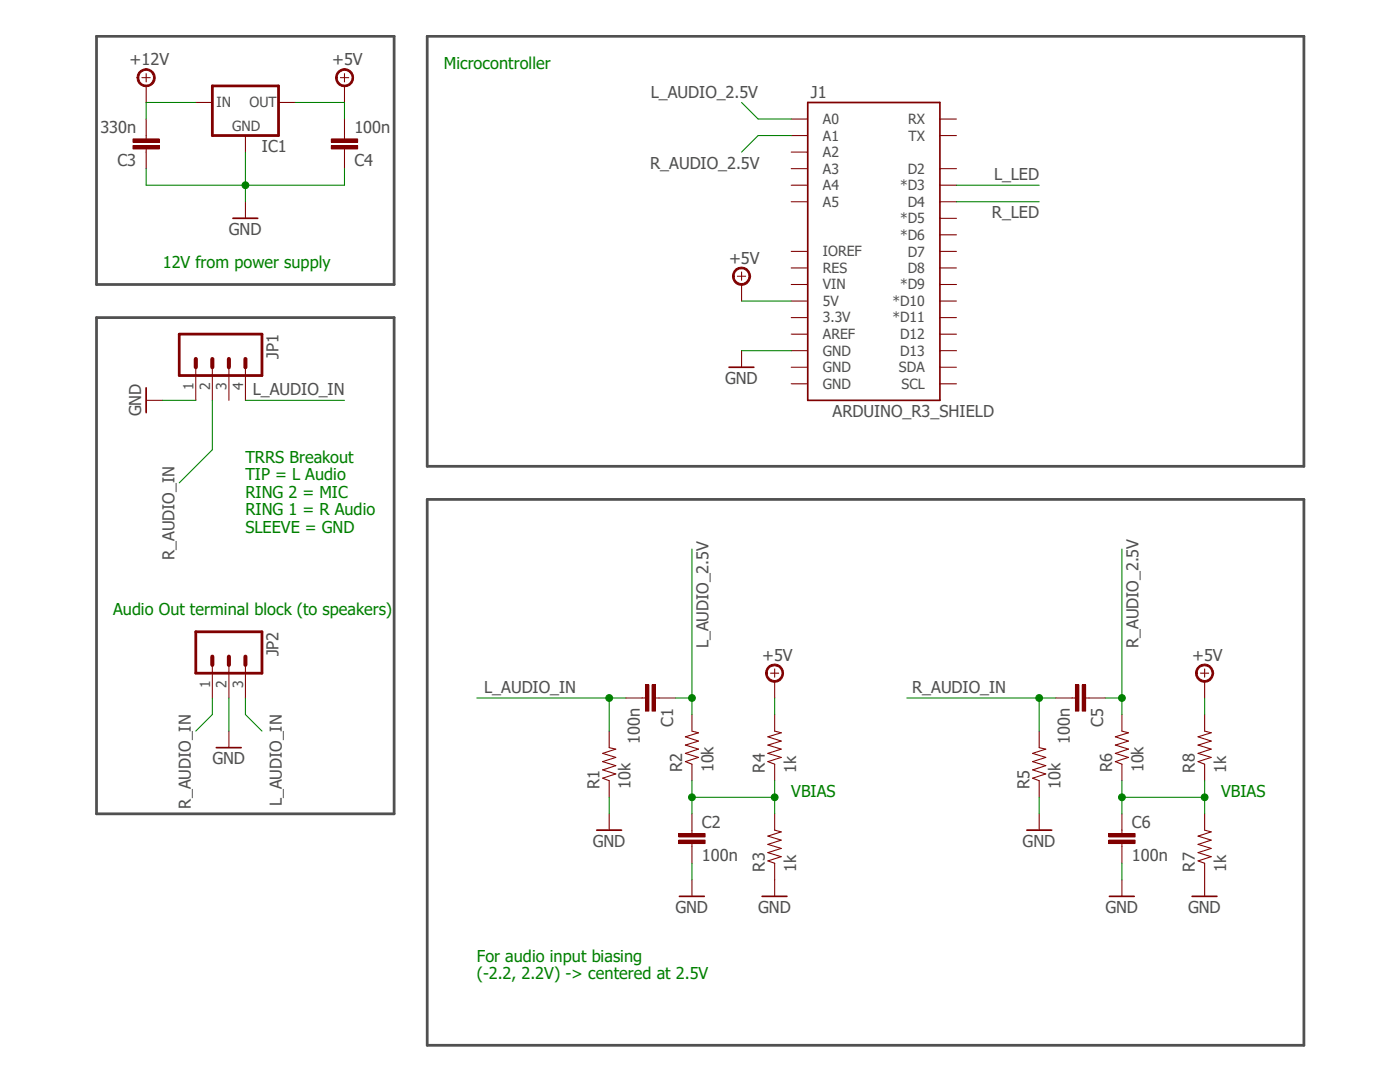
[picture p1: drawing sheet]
<?xml version="1.0" encoding="utf-8"?>
<!DOCTYPE eagle SYSTEM "eagle.dtd">
<eagle version="8.3.1">
<drawing>
<settings>
<setting alwaysvectorfont="no"/>
<setting verticaltext="up"/>
</settings>
<grid distance="0.1" unitdist="inch" unit="inch" style="lines" multiple="1" display="no" altdistance="0.01" altunitdist="inch" altunit="inch"/>
<schematic xreflabel="%F%N/%S.%C%R" xrefpart="/%S.%C%R">
<libraries>
<library name="Devices">
<symbols>
<symbol name="VOLTAGE_REGULATOR">
<wire x1="-5.08" y1="-5.08" x2="5.08" y2="-5.08" width="0.4064" layer="94"/>
<wire x1="5.08" y1="-5.08" x2="5.08" y2="2.54" width="0.4064" layer="94"/>
<wire x1="5.08" y1="2.54" x2="-5.08" y2="2.54" width="0.4064" layer="94"/>
<wire x1="-5.08" y1="2.54" x2="-5.08" y2="-5.08" width="0.4064" layer="94"/>
<pin name="GND" x="0" y="-7.62" visible="off" length="short" direction="in" rot="R90"/>
<pin name="IN" x="-7.62" y="0" visible="off" length="short" direction="in"/>
<pin name="OUT" x="7.62" y="0" visible="off" length="short" direction="out" rot="R180"/>
<text x="2.54" y="-7.62" size="1.778" layer="95">&gt;NAME</text>
<text x="2.54" y="-10.16" size="1.778" layer="96">&gt;VALUE</text>
<text x="-2.032" y="-4.318" size="1.524" layer="95">GND</text>
<text x="-4.445" y="-0.635" size="1.524" layer="95">IN</text>
<text x="0.635" y="-0.635" size="1.524" layer="95">OUT</text>
</symbol>
<symbol name="RESISTOR">
<wire x1="-2.54" y1="0" x2="-2.159" y2="1.016" width="0.1524" layer="94"/>
<wire x1="-2.159" y1="1.016" x2="-1.524" y2="-1.016" width="0.1524" layer="94"/>
<wire x1="-1.524" y1="-1.016" x2="-0.889" y2="1.016" width="0.1524" layer="94"/>
<wire x1="-0.889" y1="1.016" x2="-0.254" y2="-1.016" width="0.1524" layer="94"/>
<wire x1="-0.254" y1="-1.016" x2="0.381" y2="1.016" width="0.1524" layer="94"/>
<wire x1="0.381" y1="1.016" x2="1.016" y2="-1.016" width="0.1524" layer="94"/>
<wire x1="1.016" y1="-1.016" x2="1.651" y2="1.016" width="0.1524" layer="94"/>
<wire x1="1.651" y1="1.016" x2="2.286" y2="-1.016" width="0.1524" layer="94"/>
<wire x1="2.286" y1="-1.016" x2="2.54" y2="0" width="0.1524" layer="94"/>
<pin name="1" x="-5.08" y="0" visible="off" length="short" direction="pas" swaplevel="1"/>
<pin name="2" x="5.08" y="0" visible="off" length="short" direction="pas" swaplevel="1" rot="R180"/>
<text x="-3.81" y="1.4986" size="1.778" layer="95">&gt;NAME</text>
<text x="-3.81" y="-3.302" size="1.778" layer="96">&gt;VALUE</text>
</symbol>
<symbol name="CAP">
<wire x1="0" y1="2.54" x2="0" y2="2.032" width="0.1524" layer="94"/>
<wire x1="0" y1="0" x2="0" y2="0.508" width="0.1524" layer="94"/>
<text x="1.524" y="2.921" size="1.778" layer="95">&gt;NAME</text>
<text x="1.524" y="-2.159" size="1.778" layer="96">&gt;VALUE</text>
<rectangle x1="-2.032" y1="0.508" x2="2.032" y2="1.016" layer="94"/>
<rectangle x1="-2.032" y1="1.524" x2="2.032" y2="2.032" layer="94"/>
<pin name="1" x="0" y="5.08" visible="off" length="short" direction="pas" swaplevel="1" rot="R270"/>
<pin name="2" x="0" y="-2.54" visible="off" length="short" direction="pas" swaplevel="1" rot="R90"/>
</symbol>
<symbol name="M03">
<wire x1="1.27" y1="-5.08" x2="-5.08" y2="-5.08" width="0.4064" layer="94"/>
<wire x1="-1.27" y1="2.54" x2="0" y2="2.54" width="0.6096" layer="94"/>
<wire x1="-1.27" y1="0" x2="0" y2="0" width="0.6096" layer="94"/>
<wire x1="-1.27" y1="-2.54" x2="0" y2="-2.54" width="0.6096" layer="94"/>
<wire x1="-5.08" y1="5.08" x2="-5.08" y2="-5.08" width="0.4064" layer="94"/>
<wire x1="1.27" y1="-5.08" x2="1.27" y2="5.08" width="0.4064" layer="94"/>
<wire x1="-5.08" y1="5.08" x2="1.27" y2="5.08" width="0.4064" layer="94"/>
<text x="-5.08" y="-7.62" size="1.778" layer="96">&gt;VALUE</text>
<text x="-5.08" y="5.842" size="1.778" layer="95">&gt;NAME</text>
<pin name="1" x="5.08" y="-2.54" visible="pad" length="middle" direction="pas" swaplevel="1" rot="R180"/>
<pin name="2" x="5.08" y="0" visible="pad" length="middle" direction="pas" swaplevel="1" rot="R180"/>
<pin name="3" x="5.08" y="2.54" visible="pad" length="middle" direction="pas" swaplevel="1" rot="R180"/>
</symbol>
<symbol name="M04">
<wire x1="1.27" y1="-5.08" x2="-5.08" y2="-5.08" width="0.4064" layer="94"/>
<wire x1="-1.27" y1="2.54" x2="0" y2="2.54" width="0.6096" layer="94"/>
<wire x1="-1.27" y1="0" x2="0" y2="0" width="0.6096" layer="94"/>
<wire x1="-1.27" y1="-2.54" x2="0" y2="-2.54" width="0.6096" layer="94"/>
<wire x1="-5.08" y1="7.62" x2="-5.08" y2="-5.08" width="0.4064" layer="94"/>
<wire x1="1.27" y1="-5.08" x2="1.27" y2="7.62" width="0.4064" layer="94"/>
<wire x1="-5.08" y1="7.62" x2="1.27" y2="7.62" width="0.4064" layer="94"/>
<wire x1="-1.27" y1="5.08" x2="0" y2="5.08" width="0.6096" layer="94"/>
<text x="-5.08" y="-7.62" size="1.778" layer="96">&gt;VALUE</text>
<text x="-5.08" y="8.382" size="1.778" layer="95">&gt;NAME</text>
<pin name="1" x="5.08" y="-2.54" visible="pad" length="middle" direction="pas" swaplevel="1" rot="R180"/>
<pin name="2" x="5.08" y="0" visible="pad" length="middle" direction="pas" swaplevel="1" rot="R180"/>
<pin name="3" x="5.08" y="2.54" visible="pad" length="middle" direction="pas" swaplevel="1" rot="R180"/>
<pin name="4" x="5.08" y="5.08" visible="pad" length="middle" direction="pas" swaplevel="1" rot="R180"/>
</symbol>
<symbol name="ARDUINO_R3_SHIELD">
<wire x1="-10.16" y1="-25.4" x2="-10.16" y2="20.32" width="0.254" layer="94"/>
<wire x1="-10.16" y1="20.32" x2="10.16" y2="20.32" width="0.254" layer="94"/>
<wire x1="10.16" y1="20.32" x2="10.16" y2="-25.4" width="0.254" layer="94"/>
<wire x1="10.16" y1="-25.4" x2="-10.16" y2="-25.4" width="0.254" layer="94"/>
<text x="-9.652" y="21.082" size="1.778" layer="95">&gt;Name</text>
<text x="-6.35" y="-27.94" size="1.778" layer="96">&gt;Value</text>
<pin name="RX" x="12.7" y="17.78" visible="pin" length="short" rot="R180"/>
<pin name="TX" x="12.7" y="15.24" visible="pin" length="short" rot="R180"/>
<pin name="D2" x="12.7" y="10.16" visible="pin" length="short" rot="R180"/>
<pin name="*D3" x="12.7" y="7.62" visible="pin" length="short" rot="R180"/>
<pin name="D4" x="12.7" y="5.08" visible="pin" length="short" rot="R180"/>
<pin name="*D5" x="12.7" y="2.54" visible="pin" length="short" rot="R180"/>
<pin name="*D6" x="12.7" y="0" visible="pin" length="short" rot="R180"/>
<pin name="D7" x="12.7" y="-2.54" visible="pin" length="short" rot="R180"/>
<pin name="D8" x="12.7" y="-5.08" visible="pin" length="short" rot="R180"/>
<pin name="*D9" x="12.7" y="-7.62" visible="pin" length="short" rot="R180"/>
<pin name="*D10" x="12.7" y="-10.16" visible="pin" length="short" rot="R180"/>
<pin name="*D11" x="12.7" y="-12.7" visible="pin" length="short" rot="R180"/>
<pin name="D12" x="12.7" y="-15.24" visible="pin" length="short" rot="R180"/>
<pin name="D13" x="12.7" y="-17.78" visible="pin" length="short" rot="R180"/>
<pin name="A0" x="-12.7" y="17.78" visible="pin" length="short"/>
<pin name="A1" x="-12.7" y="15.24" visible="pin" length="short"/>
<pin name="A2" x="-12.7" y="12.7" visible="pin" length="short"/>
<pin name="A3" x="-12.7" y="10.16" visible="pin" length="short"/>
<pin name="A4" x="-12.7" y="7.62" visible="pin" length="short"/>
<pin name="A5" x="-12.7" y="5.08" visible="pin" length="short"/>
<pin name="VIN" x="-12.7" y="-7.62" visible="pin" length="short"/>
<pin name="RES" x="-12.7" y="-5.08" visible="pin" length="short"/>
<pin name="5V" x="-12.7" y="-10.16" visible="pin" length="short"/>
<pin name="AREF" x="-12.7" y="-15.24" visible="pin" length="short"/>
<pin name="GND@2" x="-12.7" y="-17.78" visible="pin" length="short"/>
<pin name="GND@1" x="-12.7" y="-20.32" visible="pin" length="short"/>
<pin name="GND@0" x="-12.7" y="-22.86" visible="pin" length="short"/>
<pin name="3.3V" x="-12.7" y="-12.7" visible="pin" length="short"/>
<pin name="IOREF" x="-12.7" y="-2.54" visible="pin" length="short"/>
<pin name="SDA" x="12.7" y="-20.32" visible="pin" length="short" rot="R180"/>
<pin name="SCL" x="12.7" y="-22.86" visible="pin" length="short" rot="R180"/>
</symbol>
</symbols>
<devicesets>
<deviceset name="5VREG_L7805" prefix="IC" uservalue="yes">
<gates>
<gate name="G$1" symbol="VOLTAGE_REGULATOR" x="0" y="0"/>
</gates>
<devices>
<device name="_SINK" package="TO-220-SINK">
<connects>
<connect gate="G$1" pin="GND" pad="2"/>
<connect gate="G$1" pin="IN" pad="1"/>
<connect gate="G$1" pin="OUT" pad="3"/>
</connects>
<technologies>
<technology name=""/>
</technologies>
</device>
<device name="_VERT" package="TO-220">
<connects>
<connect gate="G$1" pin="GND" pad="2"/>
<connect gate="G$1" pin="IN" pad="1"/>
<connect gate="G$1" pin="OUT" pad="3"/>
</connects>
<technologies>
<technology name=""/>
</technologies>
</device>
<device name="_HOR" package="TO-220-H">
<connects>
<connect gate="G$1" pin="GND" pad="2"/>
<connect gate="G$1" pin="IN" pad="1"/>
<connect gate="G$1" pin="OUT" pad="3"/>
</connects>
<technologies>
<technology name=""/>
</technologies>
</device>
<device name="SPACED" package="TO-220-SPACED">
<connects>
<connect gate="G$1" pin="GND" pad="2"/>
<connect gate="G$1" pin="IN" pad="1"/>
<connect gate="G$1" pin="OUT" pad="3"/>
</connects>
<technologies>
<technology name=""/>
</technologies>
</device>
<device name="_HOR_HOLE" package="TO-220-H-HOLE">
<connects>
<connect gate="G$1" pin="GND" pad="2"/>
<connect gate="G$1" pin="IN" pad="1"/>
<connect gate="G$1" pin="OUT" pad="3"/>
</connects>
<technologies>
<technology name=""/>
</technologies>
</device>
</devices>
</deviceset>
<deviceset name="RESISTOR" prefix="R" uservalue="yes">
<gates>
<gate name="G$1" symbol="RESISTOR" x="0" y="0"/>
</gates>
<devices>
<device name="0402" package="0402-RES">
<connects>
<connect gate="G$1" pin="1" pad="1"/>
<connect gate="G$1" pin="2" pad="2"/>
</connects>
<technologies>
<technology name=""/>
</technologies>
</device>
<device name="0603" package="0603-RES">
<connects>
<connect gate="G$1" pin="1" pad="1"/>
<connect gate="G$1" pin="2" pad="2"/>
</connects>
<technologies>
<technology name=""/>
</technologies>
</device>
<device name="0603-RES" package="0603-RES">
<connects>
<connect gate="G$1" pin="1" pad="1"/>
<connect gate="G$1" pin="2" pad="2"/>
</connects>
<technologies>
<technology name=""/>
</technologies>
</device>
<device name="0805-RES" package="0805">
<connects>
<connect gate="G$1" pin="1" pad="1"/>
<connect gate="G$1" pin="2" pad="2"/>
</connects>
<technologies>
<technology name=""/>
</technologies>
</device>
<device name="1206" package="1206">
<connects>
<connect gate="G$1" pin="1" pad="1"/>
<connect gate="G$1" pin="2" pad="2"/>
</connects>
<technologies>
<technology name=""/>
</technologies>
</device>
<device name="2010" package="R2010">
<connects>
<connect gate="G$1" pin="1" pad="1"/>
<connect gate="G$1" pin="2" pad="2"/>
</connects>
<technologies>
<technology name=""/>
</technologies>
</device>
<device name="2512" package="R2512">
<connects>
<connect gate="G$1" pin="1" pad="1"/>
<connect gate="G$1" pin="2" pad="2"/>
</connects>
<technologies>
<technology name=""/>
</technologies>
</device>
<device name="AXIAL-0.3" package="AXIAL-0.3">
<connects>
<connect gate="G$1" pin="1" pad="P$1"/>
<connect gate="G$1" pin="2" pad="P$2"/>
</connects>
<technologies>
<technology name=""/>
</technologies>
</device>
<device name="EZ" package="AXIAL-0.3EZ">
<connects>
<connect gate="G$1" pin="1" pad="P$1"/>
<connect gate="G$1" pin="2" pad="P$2"/>
</connects>
<technologies>
<technology name=""/>
</technologies>
</device>
<device name="KIT" package="AXIAL-0.3-KIT">
<connects>
<connect gate="G$1" pin="1" pad="P$1"/>
<connect gate="G$1" pin="2" pad="P$2"/>
</connects>
<technologies>
<technology name=""/>
</technologies>
</device>
<device name="PTH-1/2W" package="AXIAL-0.5">
<connects>
<connect gate="G$1" pin="1" pad="P$1"/>
<connect gate="G$1" pin="2" pad="P$2"/>
</connects>
<technologies>
<technology name=""/>
</technologies>
</device>
<device name="PTH-1/4W" package="AXIAL-0.4">
<connects>
<connect gate="G$1" pin="1" pad="P$1"/>
<connect gate="G$1" pin="2" pad="P$2"/>
</connects>
<technologies>
<technology name=""/>
</technologies>
</device>
<device name="PTH-1/4W-VERT" package="AXIAL-0.1">
<connects>
<connect gate="G$1" pin="1" pad="P$1"/>
<connect gate="G$1" pin="2" pad="P$2"/>
</connects>
<technologies>
<technology name=""/>
</technologies>
</device>
<device name="PTH-1/4W-VERT-KIT" package="AXIAL-0.1EZ">
<connects>
<connect gate="G$1" pin="1" pad="P$1"/>
<connect gate="G$1" pin="2" pad="P$2"/>
</connects>
<technologies>
<technology name=""/>
</technologies>
</device>
<device name="PTH-1/6W" package="1/6W-RES">
<connects>
<connect gate="G$1" pin="1" pad="1"/>
<connect gate="G$1" pin="2" pad="2"/>
</connects>
<technologies>
<technology name=""/>
</technologies>
</device>
<device name="PTH-1W" package="AXIAL-0.6">
<connects>
<connect gate="G$1" pin="1" pad="P$1"/>
<connect gate="G$1" pin="2" pad="P$2"/>
</connects>
<technologies>
<technology name=""/>
</technologies>
</device>
<device name="PTH-2W" package="AXIAL-0.8">
<connects>
<connect gate="G$1" pin="1" pad="P$1"/>
<connect gate="G$1" pin="2" pad="P$2"/>
</connects>
<technologies>
<technology name=""/>
</technologies>
</device>
<device name="10W" package="10W_RESISTOR_VISHAY">
<connects>
<connect gate="G$1" pin="1" pad="1"/>
<connect gate="G$1" pin="2" pad="2"/>
</connects>
<technologies>
<technology name=""/>
</technologies>
</device>
<device name="PWR163" package="PWR163">
<connects>
<connect gate="G$1" pin="1" pad="1"/>
<connect gate="G$1" pin="2" pad="2"/>
</connects>
<technologies>
<technology name=""/>
</technologies>
</device>
</devices>
</deviceset>
<deviceset name="CAP" prefix="C" uservalue="yes">
<gates>
<gate name="G$1" symbol="CAP" x="0" y="0"/>
</gates>
<devices>
<device name="PTH" package="CAP-PTH-SMALL">
<connects>
<connect gate="G$1" pin="1" pad="1"/>
<connect gate="G$1" pin="2" pad="2"/>
</connects>
<technologies>
<technology name=""/>
</technologies>
</device>
<device name="PTH2" package="CAP-PTH-SMALL2">
<connects>
<connect gate="G$1" pin="1" pad="1"/>
<connect gate="G$1" pin="2" pad="2"/>
</connects>
<technologies>
<technology name=""/>
</technologies>
</device>
<device name="0805" package="0805">
<connects>
<connect gate="G$1" pin="1" pad="1"/>
<connect gate="G$1" pin="2" pad="2"/>
</connects>
<technologies>
<technology name=""/>
</technologies>
</device>
<device name="PTH3" package="CAP-PTH-LARGE">
<connects>
<connect gate="G$1" pin="1" pad="1"/>
<connect gate="G$1" pin="2" pad="2"/>
</connects>
<technologies>
<technology name=""/>
</technologies>
</device>
<device name="SMD" package="GRM43D">
<connects>
<connect gate="G$1" pin="1" pad="A"/>
<connect gate="G$1" pin="2" pad="C"/>
</connects>
<technologies>
<technology name=""/>
</technologies>
</device>
<device name="0603-CAP" package="0603-CAP">
<connects>
<connect gate="G$1" pin="1" pad="1"/>
<connect gate="G$1" pin="2" pad="2"/>
</connects>
<technologies>
<technology name=""/>
</technologies>
</device>
<device name="0402-CAP" package="0402-CAP">
<connects>
<connect gate="G$1" pin="1" pad="1"/>
<connect gate="G$1" pin="2" pad="2"/>
</connects>
<technologies>
<technology name=""/>
</technologies>
</device>
<device name="PTH1" package="CAP-PTH-5MM">
<connects>
<connect gate="G$1" pin="1" pad="1"/>
<connect gate="G$1" pin="2" pad="2"/>
</connects>
<technologies>
<technology name=""/>
</technologies>
</device>
<device name="_" package="AXIAL-5MM">
<connects>
<connect gate="G$1" pin="1" pad="P$1"/>
<connect gate="G$1" pin="2" pad="P$2"/>
</connects>
<technologies>
<technology name=""/>
</technologies>
</device>
<device name="1210" package="1210">
<connects>
<connect gate="G$1" pin="1" pad="1"/>
<connect gate="G$1" pin="2" pad="2"/>
</connects>
<technologies>
<technology name=""/>
</technologies>
</device>
<device name="1206" package="1206">
<connects>
<connect gate="G$1" pin="1" pad="1"/>
<connect gate="G$1" pin="2" pad="2"/>
</connects>
<technologies>
<technology name=""/>
</technologies>
</device>
<device name="ASMD" package="CTZ3">
<connects>
<connect gate="G$1" pin="1" pad="+"/>
<connect gate="G$1" pin="2" pad="-"/>
</connects>
<technologies>
<technology name=""/>
</technologies>
</device>
<device name="KIT" package="CAP-PTH-SMALL-KIT">
<connects>
<connect gate="G$1" pin="1" pad="1"/>
<connect gate="G$1" pin="2" pad="2"/>
</connects>
<technologies>
<technology name=""/>
</technologies>
</device>
<device name="EZ" package="CAP-PTH-SMALLEZ">
<connects>
<connect gate="G$1" pin="1" pad="1"/>
<connect gate="G$1" pin="2" pad="2"/>
</connects>
<technologies>
<technology name=""/>
</technologies>
</device>
<device name="" package="LLS2V221MELZ">
<connects>
<connect gate="G$1" pin="1" pad="P$1"/>
<connect gate="G$1" pin="2" pad="P$2"/>
</connects>
<technologies>
<technology name=""/>
</technologies>
</device>
</devices>
</deviceset>
<deviceset name="M03" prefix="JP" uservalue="yes">
<gates>
<gate name="G$1" symbol="M03" x="0" y="0"/>
</gates>
<devices>
<device name="" package="1X03">
<connects>
<connect gate="G$1" pin="1" pad="1"/>
<connect gate="G$1" pin="2" pad="2"/>
<connect gate="G$1" pin="3" pad="3"/>
</connects>
<technologies>
<technology name=""/>
</technologies>
</device>
</devices>
</deviceset>
<deviceset name="M04" prefix="JP" uservalue="yes">
<gates>
<gate name="G$1" symbol="M04" x="-2.54" y="0"/>
</gates>
<devices>
<device name="LOCK_LONGPADS" package="1X04_LOCK_LONGPADS">
<connects>
<connect gate="G$1" pin="1" pad="1"/>
<connect gate="G$1" pin="2" pad="2"/>
<connect gate="G$1" pin="3" pad="3"/>
<connect gate="G$1" pin="4" pad="4"/>
</connects>
<technologies>
<technology name=""/>
</technologies>
</device>
<device name="" package="1X04">
<connects>
<connect gate="G$1" pin="1" pad="1"/>
<connect gate="G$1" pin="2" pad="2"/>
<connect gate="G$1" pin="3" pad="3"/>
<connect gate="G$1" pin="4" pad="4"/>
</connects>
<technologies>
<technology name=""/>
</technologies>
</device>
<device name="_SLIM" package="1X04_SLIM">
<connects>
<connect gate="G$1" pin="1" pad="1"/>
<connect gate="G$1" pin="2" pad="2"/>
<connect gate="G$1" pin="3" pad="3"/>
<connect gate="G$1" pin="4" pad="4"/>
</connects>
<technologies>
<technology name=""/>
</technologies>
</device>
</devices>
</deviceset>
<deviceset name="ARDUINO_R3_SHIELD" prefix="J">
<gates>
<gate name="G$1" symbol="ARDUINO_R3_SHIELD" x="0" y="0"/>
</gates>
<devices>
<device name="" package="UNO_R3_SHIELD">
<connects>
<connect gate="G$1" pin="*D10" pad="D10"/>
<connect gate="G$1" pin="*D11" pad="D11"/>
<connect gate="G$1" pin="*D3" pad="D3"/>
<connect gate="G$1" pin="*D5" pad="D5"/>
<connect gate="G$1" pin="*D6" pad="D6"/>
<connect gate="G$1" pin="*D9" pad="D9"/>
<connect gate="G$1" pin="3.3V" pad="3.3V"/>
<connect gate="G$1" pin="5V" pad="5V"/>
<connect gate="G$1" pin="A0" pad="A0"/>
<connect gate="G$1" pin="A1" pad="A1"/>
<connect gate="G$1" pin="A2" pad="A2"/>
<connect gate="G$1" pin="A3" pad="A3"/>
<connect gate="G$1" pin="A4" pad="A4"/>
<connect gate="G$1" pin="A5" pad="A5"/>
<connect gate="G$1" pin="AREF" pad="AREF"/>
<connect gate="G$1" pin="D12" pad="D12"/>
<connect gate="G$1" pin="D13" pad="D13"/>
<connect gate="G$1" pin="D2" pad="D2"/>
<connect gate="G$1" pin="D4" pad="D4"/>
<connect gate="G$1" pin="D7" pad="D7"/>
<connect gate="G$1" pin="D8" pad="D8"/>
<connect gate="G$1" pin="GND@0" pad="GND@0"/>
<connect gate="G$1" pin="GND@1" pad="GND@1"/>
<connect gate="G$1" pin="GND@2" pad="GND@2"/>
<connect gate="G$1" pin="IOREF" pad="IOREF"/>
<connect gate="G$1" pin="RES" pad="RES"/>
<connect gate="G$1" pin="RX" pad="RX"/>
<connect gate="G$1" pin="SCL" pad="SCL"/>
<connect gate="G$1" pin="SDA" pad="SDA"/>
<connect gate="G$1" pin="TX" pad="TX"/>
<connect gate="G$1" pin="VIN" pad="VIN"/>
</connects>
<technologies>
<technology name=""/>
</technologies>
</device>
<device name="NOLABELS" package="UNO_R3_SHIELD_NOLABELS">
<connects>
<connect gate="G$1" pin="*D10" pad="D10"/>
<connect gate="G$1" pin="*D11" pad="D11"/>
<connect gate="G$1" pin="*D3" pad="D3"/>
<connect gate="G$1" pin="*D5" pad="D5"/>
<connect gate="G$1" pin="*D6" pad="D6"/>
<connect gate="G$1" pin="*D9" pad="D9"/>
<connect gate="G$1" pin="3.3V" pad="3.3V"/>
<connect gate="G$1" pin="5V" pad="5V"/>
<connect gate="G$1" pin="A0" pad="A0"/>
<connect gate="G$1" pin="A1" pad="A1"/>
<connect gate="G$1" pin="A2" pad="A2"/>
<connect gate="G$1" pin="A3" pad="A3"/>
<connect gate="G$1" pin="A4" pad="A4"/>
<connect gate="G$1" pin="A5" pad="A5"/>
<connect gate="G$1" pin="AREF" pad="AREF"/>
<connect gate="G$1" pin="D12" pad="D12"/>
<connect gate="G$1" pin="D13" pad="D13"/>
<connect gate="G$1" pin="D2" pad="D2"/>
<connect gate="G$1" pin="D4" pad="D4"/>
<connect gate="G$1" pin="D7" pad="D7"/>
<connect gate="G$1" pin="D8" pad="D8"/>
<connect gate="G$1" pin="GND@0" pad="GND@0"/>
<connect gate="G$1" pin="GND@1" pad="GND@1"/>
<connect gate="G$1" pin="GND@2" pad="GND@2"/>
<connect gate="G$1" pin="IOREF" pad="IOREF"/>
<connect gate="G$1" pin="RES" pad="RES"/>
<connect gate="G$1" pin="RX" pad="RX"/>
<connect gate="G$1" pin="SCL" pad="SCL"/>
<connect gate="G$1" pin="SDA" pad="SDA"/>
<connect gate="G$1" pin="TX" pad="TX"/>
<connect gate="G$1" pin="VIN" pad="VIN"/>
</connects>
<technologies>
<technology name=""/>
</technologies>
</device>
<device name="UNO_R3_SHIELD_LOCK" package="UNO_R3_SHIELD_LOCK">
<connects>
<connect gate="G$1" pin="*D10" pad="D10"/>
<connect gate="G$1" pin="*D11" pad="D11"/>
<connect gate="G$1" pin="*D3" pad="D3"/>
<connect gate="G$1" pin="*D5" pad="D5"/>
<connect gate="G$1" pin="*D6" pad="D6"/>
<connect gate="G$1" pin="*D9" pad="D9"/>
<connect gate="G$1" pin="3.3V" pad="3.3V"/>
<connect gate="G$1" pin="5V" pad="5V"/>
<connect gate="G$1" pin="A0" pad="A0"/>
<connect gate="G$1" pin="A1" pad="A1"/>
<connect gate="G$1" pin="A2" pad="A2"/>
<connect gate="G$1" pin="A3" pad="A3"/>
<connect gate="G$1" pin="A4" pad="A4"/>
<connect gate="G$1" pin="A5" pad="A5"/>
<connect gate="G$1" pin="AREF" pad="AREF"/>
<connect gate="G$1" pin="D12" pad="D12"/>
<connect gate="G$1" pin="D13" pad="D13"/>
<connect gate="G$1" pin="D2" pad="D2"/>
<connect gate="G$1" pin="D4" pad="D4"/>
<connect gate="G$1" pin="D7" pad="D7"/>
<connect gate="G$1" pin="D8" pad="D8"/>
<connect gate="G$1" pin="GND@0" pad="GND@0"/>
<connect gate="G$1" pin="GND@1" pad="GND@1"/>
<connect gate="G$1" pin="GND@2" pad="GND@2"/>
<connect gate="G$1" pin="IOREF" pad="IOREF"/>
<connect gate="G$1" pin="RES" pad="RES"/>
<connect gate="G$1" pin="RX" pad="RX"/>
<connect gate="G$1" pin="SCL" pad="SCL"/>
<connect gate="G$1" pin="SDA" pad="SDA"/>
<connect gate="G$1" pin="TX" pad="TX"/>
<connect gate="G$1" pin="VIN" pad="VIN"/>
</connects>
<technologies>
<technology name=""/>
</technologies>
</device>
<device name="UNO_R3_SHIELD_NOLABELS_LOCK" package="UNO_R3_SHIELD_NOLABELS_LOCK">
<connects>
<connect gate="G$1" pin="*D10" pad="D10"/>
<connect gate="G$1" pin="*D11" pad="D11"/>
<connect gate="G$1" pin="*D3" pad="D3"/>
<connect gate="G$1" pin="*D5" pad="D5"/>
<connect gate="G$1" pin="*D6" pad="D6"/>
<connect gate="G$1" pin="*D9" pad="D9"/>
<connect gate="G$1" pin="3.3V" pad="3.3V"/>
<connect gate="G$1" pin="5V" pad="5V"/>
<connect gate="G$1" pin="A0" pad="A0"/>
<connect gate="G$1" pin="A1" pad="A1"/>
<connect gate="G$1" pin="A2" pad="A2"/>
<connect gate="G$1" pin="A3" pad="A3"/>
<connect gate="G$1" pin="A4" pad="A4"/>
<connect gate="G$1" pin="A5" pad="A5"/>
<connect gate="G$1" pin="AREF" pad="AREF"/>
<connect gate="G$1" pin="D12" pad="D12"/>
<connect gate="G$1" pin="D13" pad="D13"/>
<connect gate="G$1" pin="D2" pad="D2"/>
<connect gate="G$1" pin="D4" pad="D4"/>
<connect gate="G$1" pin="D7" pad="D7"/>
<connect gate="G$1" pin="D8" pad="D8"/>
<connect gate="G$1" pin="GND@0" pad="GND@0"/>
<connect gate="G$1" pin="GND@1" pad="GND@1"/>
<connect gate="G$1" pin="GND@2" pad="GND@2"/>
<connect gate="G$1" pin="IOREF" pad="IOREF"/>
<connect gate="G$1" pin="RES" pad="RES"/>
<connect gate="G$1" pin="RX" pad="RX"/>
<connect gate="G$1" pin="SCL" pad="SCL"/>
<connect gate="G$1" pin="SDA" pad="SDA"/>
<connect gate="G$1" pin="TX" pad="TX"/>
<connect gate="G$1" pin="VIN" pad="VIN"/>
</connects>
<technologies>
<technology name=""/>
</technologies>
</device>
</devices>
</deviceset>
</devicesets>
</library>
<library name="Supply2">
<symbols>
<symbol name="+05V">
<wire x1="-0.635" y1="1.27" x2="0.635" y2="1.27" width="0.1524" layer="94"/>
<wire x1="0" y1="0.635" x2="0" y2="1.905" width="0.1524" layer="94"/>
<circle x="0" y="1.27" radius="1.27" width="0.254" layer="94"/>
<text x="-1.905" y="3.175" size="1.778" layer="96">&gt;VALUE</text>
<pin name="+5V" x="0" y="-2.54" visible="off" length="short" direction="sup" rot="R90"/>
</symbol>
<symbol name="+12V">
<wire x1="0" y1="1.905" x2="0" y2="0.635" width="0.1524" layer="94"/>
<wire x1="-0.635" y1="1.27" x2="0.635" y2="1.27" width="0.1524" layer="94"/>
<circle x="0" y="1.27" radius="1.27" width="0.254" layer="94"/>
<text x="-2.54" y="3.175" size="1.778" layer="96">&gt;VALUE</text>
<pin name="+12V" x="0" y="-2.54" visible="off" length="short" direction="sup" rot="R90"/>
</symbol>
</symbols>
<devicesets>
<deviceset name="+5V" prefix="SUPPLY">
<gates>
<gate name="+5V" symbol="+05V" x="0" y="0"/>
</gates>
<devices>
<device name="">
<technologies>
<technology name=""/>
</technologies>
</device>
</devices>
</deviceset>
<deviceset name="+12V" prefix="SUPPLY">
<gates>
<gate name="+12V" symbol="+12V" x="0" y="0"/>
</gates>
<devices>
<device name="">
<technologies>
<technology name=""/>
</technologies>
</device>
</devices>
</deviceset>
</devicesets>
</library>
<library name="Supply1">
<symbols>
<symbol name="GND">
<wire x1="-1.905" y1="0" x2="1.905" y2="0" width="0.254" layer="94"/>
<text x="-2.54" y="-2.54" size="1.778" layer="96">&gt;VALUE</text>
<pin name="GND" x="0" y="2.54" visible="off" length="short" direction="sup" rot="R270"/>
</symbol>
</symbols>
<devicesets>
<deviceset name="GND" prefix="GND">
<gates>
<gate name="1" symbol="GND" x="0" y="0"/>
</gates>
<devices>
<device name="">
<technologies>
<technology name=""/>
</technologies>
</device>
</devices>
</deviceset>
</devicesets>
</library>
</libraries>
<attributes>
</attributes>
<variantdefs>
</variantdefs>
<classes>
<class number="0" name="default" width="0" drill="0">
</class>
</classes>
<parts>
<part name="IC1" library="Devices" deviceset="5VREG_L7805" device="SPACED"/>
<part name="SUPPLY1" library="Supply2" deviceset="+5V" device=""/>
<part name="JP1" library="Devices" deviceset="M04" device=""/>
<part name="SUPPLY2" library="Supply2" deviceset="+12V" device=""/>
<part name="GND2" library="Supply1" deviceset="GND" device=""/>
<part name="J1" library="Devices" deviceset="ARDUINO_R3_SHIELD" device=""/>
<part name="SUPPLY4" library="Supply2" deviceset="+5V" device=""/>
<part name="GND4" library="Supply1" deviceset="GND" device=""/>
<part name="R1" library="Devices" deviceset="RESISTOR" device="PTH-1/4W" value="10k"/>
<part name="C1" library="Devices" deviceset="CAP" device="_" value="100n"/>
<part name="R2" library="Devices" deviceset="RESISTOR" device="PTH-1/4W" value="10k"/>
<part name="C2" library="Devices" deviceset="CAP" device="_" value="100n"/>
<part name="R3" library="Devices" deviceset="RESISTOR" device="PTH-1/4W" value="1k"/>
<part name="R4" library="Devices" deviceset="RESISTOR" device="PTH-1/4W" value="1k"/>
<part name="SUPPLY5" library="Supply2" deviceset="+5V" device=""/>
<part name="GND5" library="Supply1" deviceset="GND" device=""/>
<part name="GND6" library="Supply1" deviceset="GND" device=""/>
<part name="GND7" library="Supply1" deviceset="GND" device=""/>
<part name="C3" library="Devices" deviceset="CAP" device="_" value="330n"/>
<part name="C4" library="Devices" deviceset="CAP" device="_" value="100n"/>
<part name="GND1" library="Supply1" deviceset="GND" device=""/>
<part name="R5" library="Devices" deviceset="RESISTOR" device="PTH-1/4W" value="10k"/>
<part name="C5" library="Devices" deviceset="CAP" device="_" value="100n"/>
<part name="R6" library="Devices" deviceset="RESISTOR" device="PTH-1/4W" value="10k"/>
<part name="C6" library="Devices" deviceset="CAP" device="_" value="100n"/>
<part name="R7" library="Devices" deviceset="RESISTOR" device="PTH-1/4W" value="1k"/>
<part name="R8" library="Devices" deviceset="RESISTOR" device="PTH-1/4W" value="1k"/>
<part name="SUPPLY3" library="Supply2" deviceset="+5V" device=""/>
<part name="GND3" library="Supply1" deviceset="GND" device=""/>
<part name="GND8" library="Supply1" deviceset="GND" device=""/>
<part name="GND9" library="Supply1" deviceset="GND" device=""/>
<part name="JP2" library="Devices" deviceset="M03" device=""/>
<part name="GND10" library="Supply1" deviceset="GND" device=""/>
</parts>
<sheets>
<sheet>
<plain>
<text x="134.62" y="7.62" size="1.778" layer="91">For audio input biasing
(-2.2, 2.2V) -&gt; centered at 2.5V</text>
<text x="99.06" y="76.2" size="1.778" layer="91">TRRS Breakout
TIP = L Audio
RING 2 = MIC
RING 1 = R Audio
SLEEVE = GND</text>
<text x="86.36" y="116.84" size="1.778" layer="91">12V from power supply</text>
<text x="182.88" y="35.56" size="1.778" layer="91">VBIAS</text>
<text x="248.92" y="35.56" size="1.778" layer="91">VBIAS</text>
<wire x1="261.62" y1="81.28" x2="261.62" y2="-2.54" width="0.4064" layer="97"/>
<wire x1="261.62" y1="81.28" x2="127" y2="81.28" width="0.4064" layer="97"/>
<wire x1="127" y1="81.28" x2="127" y2="-2.54" width="0.4064" layer="97"/>
<wire x1="127" y1="-2.54" x2="261.62" y2="-2.54" width="0.4064" layer="97"/>
<wire x1="76.2" y1="109.22" x2="76.2" y2="33.02" width="0.4064" layer="97"/>
<wire x1="76.2" y1="33.02" x2="121.92" y2="33.02" width="0.4064" layer="97"/>
<wire x1="121.92" y1="33.02" x2="121.92" y2="109.22" width="0.4064" layer="97"/>
<wire x1="121.92" y1="109.22" x2="76.2" y2="109.22" width="0.4064" layer="97"/>
<wire x1="76.2" y1="152.4" x2="76.2" y2="114.3" width="0.4064" layer="97"/>
<wire x1="76.2" y1="114.3" x2="121.92" y2="114.3" width="0.4064" layer="97"/>
<wire x1="121.92" y1="114.3" x2="121.92" y2="152.4" width="0.4064" layer="97"/>
<wire x1="121.92" y1="152.4" x2="76.2" y2="152.4" width="0.4064" layer="97"/>
<wire x1="127" y1="152.4" x2="127" y2="86.36" width="0.4064" layer="97"/>
<wire x1="127" y1="86.36" x2="261.62" y2="86.36" width="0.4064" layer="97"/>
<wire x1="261.62" y1="86.36" x2="261.62" y2="152.4" width="0.4064" layer="97"/>
<wire x1="261.62" y1="152.4" x2="127" y2="152.4" width="0.4064" layer="97"/>
<text x="129.54" y="147.32" size="1.778" layer="91">Microcontroller</text>
<text x="78.74" y="63.5" size="1.778" layer="91">Audio Out terminal block (to speakers)</text>
</plain>
<instances>
<instance part="IC1" gate="G$1" x="99.06" y="142.24"/>
<instance part="SUPPLY1" gate="+5V" x="114.3" y="144.78"/>
<instance part="JP1" gate="G$1" x="93.98" y="101.6" rot="R270"/>
<instance part="SUPPLY2" gate="+12V" x="83.82" y="144.78"/>
<instance part="GND2" gate="1" x="83.82" y="96.52" rot="R270"/>
<instance part="J1" gate="G$1" x="195.58" y="121.92"/>
<instance part="SUPPLY4" gate="+5V" x="175.26" y="114.3"/>
<instance part="GND4" gate="1" x="175.26" y="101.6"/>
<instance part="R1" gate="G$1" x="154.94" y="40.64" rot="R90"/>
<instance part="C1" gate="G$1" x="160.02" y="50.8" rot="R270"/>
<instance part="R2" gate="G$1" x="167.64" y="43.18" rot="R90"/>
<instance part="C2" gate="G$1" x="167.64" y="27.94"/>
<instance part="R3" gate="G$1" x="180.34" y="27.94" rot="R90"/>
<instance part="R4" gate="G$1" x="180.34" y="43.18" rot="R90"/>
<instance part="SUPPLY5" gate="+5V" x="180.34" y="53.34"/>
<instance part="GND5" gate="1" x="180.34" y="20.32"/>
<instance part="GND6" gate="1" x="167.64" y="20.32"/>
<instance part="GND7" gate="1" x="154.94" y="30.48"/>
<instance part="C3" gate="G$1" x="83.82" y="137.16" rot="R180"/>
<instance part="C4" gate="G$1" x="114.3" y="137.16" rot="MR180"/>
<instance part="GND1" gate="1" x="99.06" y="124.46"/>
<instance part="R5" gate="G$1" x="220.98" y="40.64" rot="R90"/>
<instance part="C5" gate="G$1" x="226.06" y="50.8" rot="R270"/>
<instance part="R6" gate="G$1" x="233.68" y="43.18" rot="R90"/>
<instance part="C6" gate="G$1" x="233.68" y="27.94"/>
<instance part="R7" gate="G$1" x="246.38" y="27.94" rot="R90"/>
<instance part="R8" gate="G$1" x="246.38" y="43.18" rot="R90"/>
<instance part="SUPPLY3" gate="+5V" x="246.38" y="53.34"/>
<instance part="GND3" gate="1" x="246.38" y="20.32"/>
<instance part="GND8" gate="1" x="233.68" y="20.32"/>
<instance part="GND9" gate="1" x="220.98" y="30.48"/>
<instance part="JP2" gate="G$1" x="96.52" y="55.88" rot="R270"/>
<instance part="GND10" gate="1" x="96.52" y="43.18"/>
</instances>
<busses>
</busses>
<nets>
<net name="+12V" class="0">
<segment>
<pinref part="SUPPLY2" gate="+12V" pin="+12V"/>
<pinref part="IC1" gate="G$1" pin="IN"/>
<wire x1="83.82" y1="142.24" x2="91.44" y2="142.24" width="0.1524" layer="91"/>
<pinref part="C3" gate="G$1" pin="2"/>
<wire x1="83.82" y1="142.24" x2="83.82" y2="139.7" width="0.1524" layer="91"/>
</segment>
</net>
<net name="+5V" class="0">
<segment>
<pinref part="IC1" gate="G$1" pin="OUT"/>
<pinref part="SUPPLY1" gate="+5V" pin="+5V"/>
<wire x1="106.68" y1="142.24" x2="114.3" y2="142.24" width="0.1524" layer="91"/>
<pinref part="C4" gate="G$1" pin="2"/>
<wire x1="114.3" y1="139.7" x2="114.3" y2="142.24" width="0.1524" layer="91"/>
</segment>
<segment>
<pinref part="J1" gate="G$1" pin="5V"/>
<pinref part="SUPPLY4" gate="+5V" pin="+5V"/>
<wire x1="175.26" y1="111.76" x2="182.88" y2="111.76" width="0.1524" layer="91"/>
</segment>
<segment>
<pinref part="R4" gate="G$1" pin="2"/>
<pinref part="SUPPLY5" gate="+5V" pin="+5V"/>
<wire x1="180.34" y1="48.26" x2="180.34" y2="50.8" width="0.1524" layer="91"/>
</segment>
<segment>
<pinref part="R8" gate="G$1" pin="2"/>
<pinref part="SUPPLY3" gate="+5V" pin="+5V"/>
<wire x1="246.38" y1="48.26" x2="246.38" y2="50.8" width="0.1524" layer="91"/>
</segment>
</net>
<net name="GND" class="0">
<segment>
<pinref part="JP1" gate="G$1" pin="1"/>
<wire x1="91.44" y1="96.52" x2="86.36" y2="96.52" width="0.1524" layer="91"/>
<pinref part="GND2" gate="1" pin="GND"/>
</segment>
<segment>
<pinref part="J1" gate="G$1" pin="GND@2"/>
<pinref part="GND4" gate="1" pin="GND"/>
<wire x1="175.26" y1="104.14" x2="182.88" y2="104.14" width="0.1524" layer="91"/>
</segment>
<segment>
<pinref part="R3" gate="G$1" pin="1"/>
<pinref part="GND5" gate="1" pin="GND"/>
</segment>
<segment>
<pinref part="C2" gate="G$1" pin="2"/>
<pinref part="GND6" gate="1" pin="GND"/>
<wire x1="167.64" y1="25.4" x2="167.64" y2="22.86" width="0.1524" layer="91"/>
</segment>
<segment>
<pinref part="R1" gate="G$1" pin="1"/>
<pinref part="GND7" gate="1" pin="GND"/>
<wire x1="154.94" y1="33.02" x2="154.94" y2="35.56" width="0.1524" layer="91"/>
</segment>
<segment>
<pinref part="IC1" gate="G$1" pin="GND"/>
<wire x1="99.06" y1="129.54" x2="99.06" y2="134.62" width="0.1524" layer="91"/>
<pinref part="C3" gate="G$1" pin="1"/>
<wire x1="83.82" y1="132.08" x2="83.82" y2="129.54" width="0.1524" layer="91"/>
<wire x1="83.82" y1="129.54" x2="99.06" y2="129.54" width="0.1524" layer="91"/>
<pinref part="C4" gate="G$1" pin="1"/>
<wire x1="99.06" y1="129.54" x2="114.3" y2="129.54" width="0.1524" layer="91"/>
<wire x1="114.3" y1="129.54" x2="114.3" y2="132.08" width="0.1524" layer="91"/>
<pinref part="GND1" gate="1" pin="GND"/>
<wire x1="99.06" y1="129.54" x2="99.06" y2="127" width="0.1524" layer="91"/>
<junction x="99.06" y="129.54"/>
</segment>
<segment>
<pinref part="R7" gate="G$1" pin="1"/>
<pinref part="GND3" gate="1" pin="GND"/>
</segment>
<segment>
<pinref part="C6" gate="G$1" pin="2"/>
<pinref part="GND8" gate="1" pin="GND"/>
<wire x1="233.68" y1="25.4" x2="233.68" y2="22.86" width="0.1524" layer="91"/>
</segment>
<segment>
<pinref part="R5" gate="G$1" pin="1"/>
<pinref part="GND9" gate="1" pin="GND"/>
<wire x1="220.98" y1="33.02" x2="220.98" y2="35.56" width="0.1524" layer="91"/>
</segment>
<segment>
<pinref part="JP2" gate="G$1" pin="2"/>
<wire x1="96.52" y1="50.8" x2="96.52" y2="45.72" width="0.1524" layer="91"/>
<pinref part="GND10" gate="1" pin="GND"/>
</segment>
</net>
<net name="R_AUDIO_IN" class="0">
<segment>
<pinref part="JP1" gate="G$1" pin="2"/>
<wire x1="93.98" y1="96.52" x2="93.98" y2="88.9" width="0.1524" layer="91"/>
<label x="86.36" y="86.36" size="1.778" layer="95" rot="R270"/>
<wire x1="93.98" y1="88.9" x2="88.9" y2="83.82" width="0.1524" layer="91"/>
</segment>
<segment>
<pinref part="C5" gate="G$1" pin="2"/>
<pinref part="R5" gate="G$1" pin="2"/>
<wire x1="223.52" y1="50.8" x2="220.98" y2="50.8" width="0.1524" layer="91"/>
<wire x1="220.98" y1="50.8" x2="220.98" y2="45.72" width="0.1524" layer="91"/>
<wire x1="220.98" y1="50.8" x2="200.66" y2="50.8" width="0.1524" layer="91"/>
<label x="215.9" y="53.34" size="1.778" layer="95" rot="R180"/>
<junction x="220.98" y="50.8"/>
</segment>
<segment>
<pinref part="JP2" gate="G$1" pin="1"/>
<wire x1="93.98" y1="50.8" x2="93.98" y2="48.26" width="0.1524" layer="91"/>
<wire x1="93.98" y1="48.26" x2="91.44" y2="45.72" width="0.1524" layer="91"/>
<label x="88.9" y="48.26" size="1.778" layer="95" rot="R270"/>
</segment>
</net>
<net name="L_AUDIO_IN" class="0">
<segment>
<pinref part="JP1" gate="G$1" pin="4"/>
<wire x1="99.06" y1="96.52" x2="114.3" y2="96.52" width="0.1524" layer="91"/>
<label x="114.3" y="99.06" size="1.778" layer="95" rot="R180"/>
</segment>
<segment>
<pinref part="C1" gate="G$1" pin="2"/>
<pinref part="R1" gate="G$1" pin="2"/>
<wire x1="157.48" y1="50.8" x2="154.94" y2="50.8" width="0.1524" layer="91"/>
<wire x1="154.94" y1="50.8" x2="154.94" y2="45.72" width="0.1524" layer="91"/>
<wire x1="154.94" y1="50.8" x2="134.62" y2="50.8" width="0.1524" layer="91"/>
<label x="149.86" y="53.34" size="1.778" layer="95" rot="R180"/>
<junction x="154.94" y="50.8"/>
</segment>
<segment>
<pinref part="JP2" gate="G$1" pin="3"/>
<wire x1="99.06" y1="50.8" x2="99.06" y2="48.26" width="0.1524" layer="91"/>
<wire x1="99.06" y1="48.26" x2="101.6" y2="45.72" width="0.1524" layer="91"/>
<label x="102.87" y="48.26" size="1.778" layer="95" rot="R270"/>
</segment>
</net>
<net name="L_LED" class="0">
<segment>
<pinref part="J1" gate="G$1" pin="*D3"/>
<wire x1="208.28" y1="129.54" x2="220.98" y2="129.54" width="0.1524" layer="91"/>
<label x="220.98" y="132.08" size="1.778" layer="95" rot="R180"/>
</segment>
</net>
<net name="L_AUDIO_2.5V" class="0">
<segment>
<pinref part="J1" gate="G$1" pin="A0"/>
<wire x1="182.88" y1="139.7" x2="177.8" y2="139.7" width="0.1524" layer="91"/>
<label x="177.8" y="144.78" size="1.778" layer="95" rot="R180"/>
<wire x1="177.8" y1="139.7" x2="175.26" y2="142.24" width="0.1524" layer="91"/>
</segment>
<segment>
<pinref part="R2" gate="G$1" pin="2"/>
<pinref part="C1" gate="G$1" pin="1"/>
<wire x1="165.1" y1="50.8" x2="167.64" y2="50.8" width="0.1524" layer="91"/>
<wire x1="167.64" y1="50.8" x2="167.64" y2="73.66" width="0.1524" layer="91"/>
<wire x1="167.64" y1="50.8" x2="167.64" y2="48.26" width="0.1524" layer="91"/>
<label x="170.18" y="58.42" size="1.778" layer="95" rot="R90"/>
<junction x="167.64" y="50.8"/>
</segment>
</net>
<net name="N$1" class="0">
<segment>
<pinref part="C2" gate="G$1" pin="1"/>
<pinref part="R2" gate="G$1" pin="1"/>
<wire x1="167.64" y1="38.1" x2="167.64" y2="35.56" width="0.1524" layer="91"/>
<pinref part="R4" gate="G$1" pin="1"/>
<pinref part="R3" gate="G$1" pin="2"/>
<wire x1="167.64" y1="35.56" x2="167.64" y2="33.02" width="0.1524" layer="91"/>
<wire x1="180.34" y1="38.1" x2="180.34" y2="35.56" width="0.1524" layer="91"/>
<wire x1="180.34" y1="35.56" x2="180.34" y2="33.02" width="0.1524" layer="91"/>
<wire x1="167.64" y1="35.56" x2="180.34" y2="35.56" width="0.1524" layer="91"/>
<junction x="167.64" y="35.56"/>
<junction x="180.34" y="35.56"/>
</segment>
</net>
<net name="R_AUDIO_2.5V" class="0">
<segment>
<pinref part="J1" gate="G$1" pin="A1"/>
<wire x1="182.88" y1="137.16" x2="177.8" y2="137.16" width="0.1524" layer="91"/>
<label x="178.054" y="133.858" size="1.778" layer="95" rot="R180"/>
<wire x1="177.8" y1="137.16" x2="175.26" y2="134.62" width="0.1524" layer="91"/>
</segment>
<segment>
<pinref part="R6" gate="G$1" pin="2"/>
<pinref part="C5" gate="G$1" pin="1"/>
<wire x1="231.14" y1="50.8" x2="233.68" y2="50.8" width="0.1524" layer="91"/>
<wire x1="233.68" y1="50.8" x2="233.68" y2="73.66" width="0.1524" layer="91"/>
<wire x1="233.68" y1="50.8" x2="233.68" y2="48.26" width="0.1524" layer="91"/>
<label x="236.22" y="58.42" size="1.778" layer="95" rot="R90"/>
<junction x="233.68" y="50.8"/>
</segment>
</net>
<net name="N$2" class="0">
<segment>
<pinref part="C6" gate="G$1" pin="1"/>
<pinref part="R6" gate="G$1" pin="1"/>
<wire x1="233.68" y1="38.1" x2="233.68" y2="35.56" width="0.1524" layer="91"/>
<pinref part="R8" gate="G$1" pin="1"/>
<pinref part="R7" gate="G$1" pin="2"/>
<wire x1="233.68" y1="35.56" x2="233.68" y2="33.02" width="0.1524" layer="91"/>
<wire x1="246.38" y1="38.1" x2="246.38" y2="35.56" width="0.1524" layer="91"/>
<wire x1="246.38" y1="35.56" x2="246.38" y2="33.02" width="0.1524" layer="91"/>
<wire x1="233.68" y1="35.56" x2="246.38" y2="35.56" width="0.1524" layer="91"/>
<junction x="233.68" y="35.56"/>
<junction x="246.38" y="35.56"/>
</segment>
</net>
<net name="R_LED" class="0">
<segment>
<pinref part="J1" gate="G$1" pin="D4"/>
<wire x1="208.28" y1="127" x2="220.98" y2="127" width="0.1524" layer="91"/>
<label x="220.98" y="126.238" size="1.778" layer="95" rot="R180"/>
</segment>
</net>
</nets>
</sheet>
</sheets>
</schematic>
</drawing>
<compatibility>
<note version="6.3" minversion="6.2.2" severity="warning">
Since Version 6.2.2 text objects can contain more than one line,
which will not be processed correctly with this version.
</note>
</compatibility>
</eagle>
